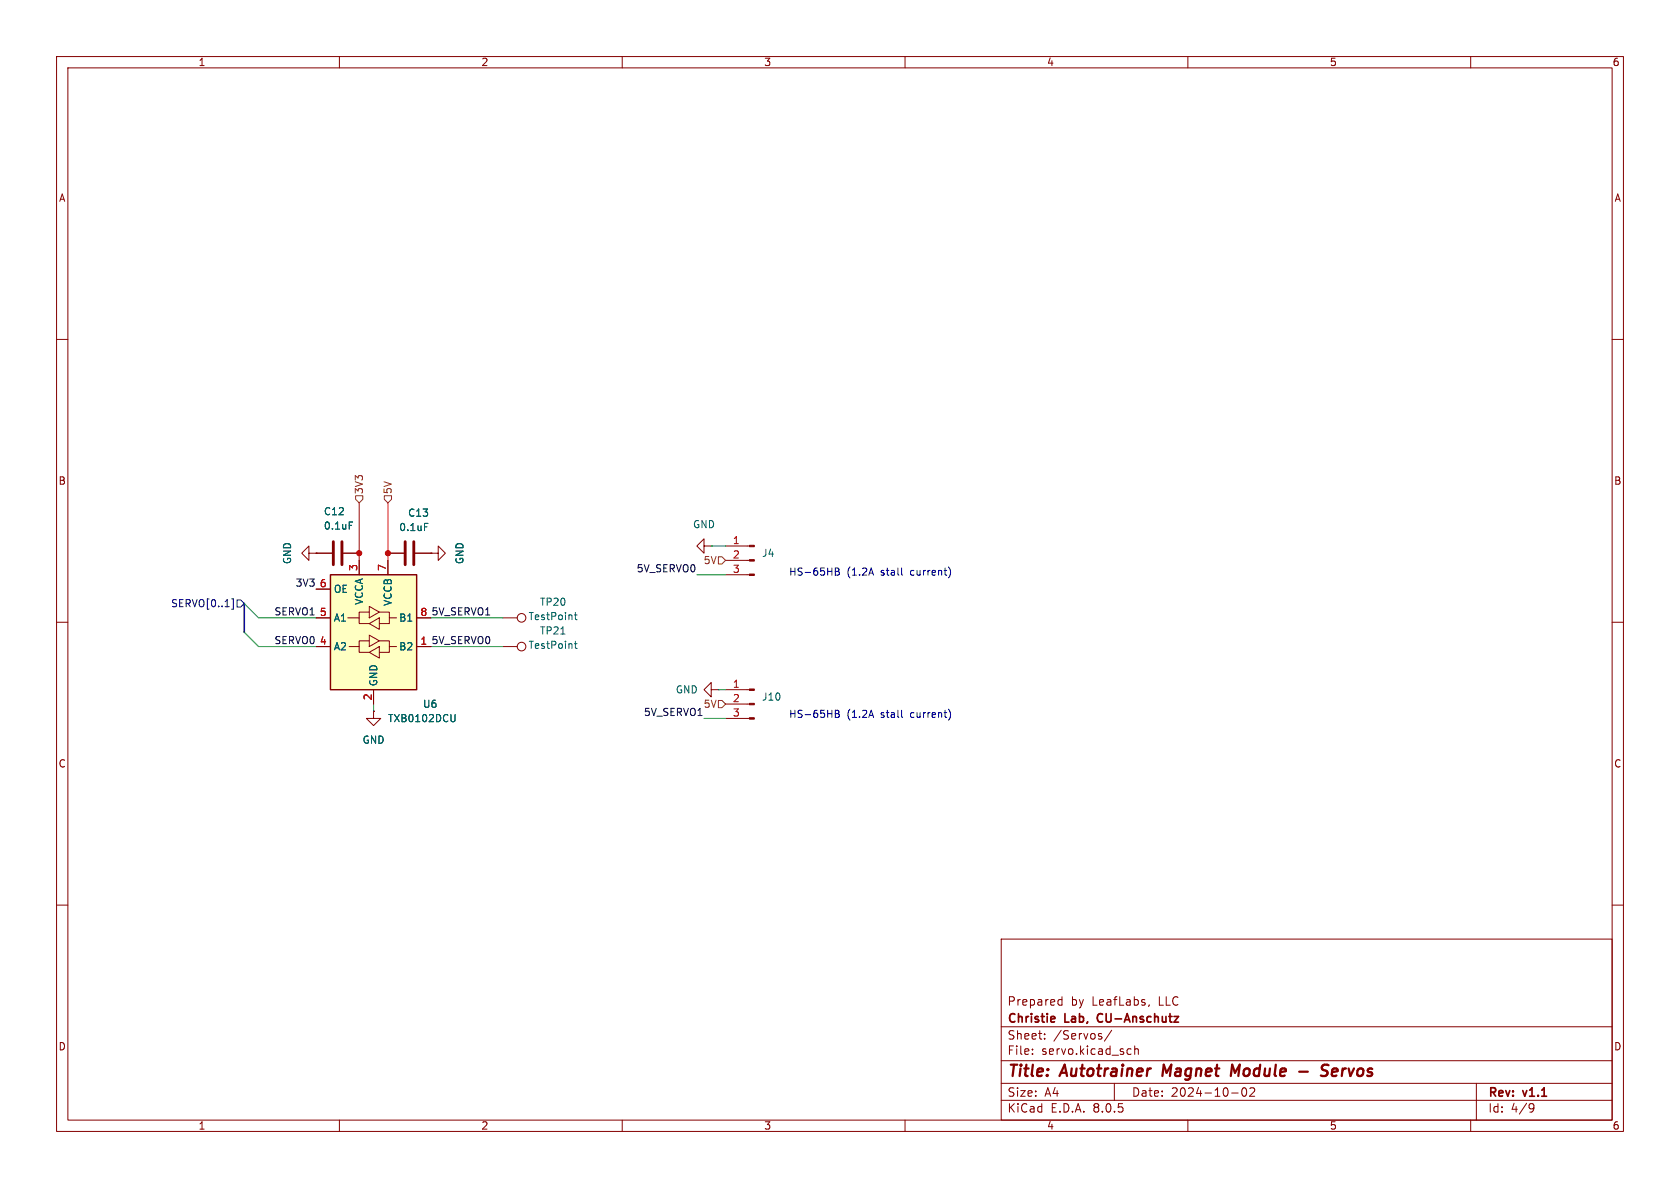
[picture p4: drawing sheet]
<svg xmlns="http://www.w3.org/2000/svg" width="297mm" height="210mm" viewBox="0 0 297 210" stroke-linecap="round" stroke-linejoin="round" font-family="sans-serif">
<g fill="none" stroke="#840000" stroke-width=".18">
<path d="M10 10h277v190h-277zM12 12h273v186h-273zM60 10v2M110 10v2M160 10v2M210 10v2M260 10v2M10 60h2M285 60h2M128.3 99.1h4.2M128.3 96.5h4.2M10 110h2"/>
<path d="M88.9 114.3h2.5M128.3 101.6h4.2M285 110h2M128.3 127h4.2M128.3 124.5h4.2M128.3 121.9h4.2M10 160h2M285 160h2M177 166h108v32h-108zM187.2 177.6h.5M187.2 176.8h.5M187.7 176.2v1.5"/>
<path d="M203.2 177.6l-.2 .3M60 198v2M110 198v2M160 198v2M177 194.5h108M177 191.5h108M177 187.5h108M177 181.5h108M182.5 186.3v.1M182.5 185.5v.1M184.7 183.6v.1M184.7 182.8v.1"/>
<path d="M194.6 183.2l.2 .2-.2 .3M194.6 182.7l.1 .1M196.5 182.1l-1.3 2M197 191.5v3M199.5 185.4l.5 .1M200 186.3l-.5 .1M200.6 185.5l.2-.1 .4 .1v.9M200.6 184.9v1.5M210 198v2M217.7 193.2h1.2M219.7 192.4l.2-.1a.81 .81 0 0 1 .6 .6 .81 .81 0 0 1-.3 .8l-.2 .1a.81 .81 0 0 1-.3-1.4zM221 192.4l.5-.1 .2 .1 .1 .3-.9 1.1h.9"/>
<path d="M260 198v2M261 191.5v6.5M270.6 195.1l.5 .1a.99 .99 0 0 1-.4 1.4h-.2M271.2 195.7l-.3 .3h-.3"/>
<circle cx="92.2" cy="114.3" r=".76"/>
</g>
<path d="M205.7 188.2l-.2 2M219.2 188.2l-.9 1.4-.5-1.4-.2 2M229.7 189.4h1.5M234 189.2l.4 .1a.49 .49 0 0 1 .3 .5 .49 .49 0 0 1-.4 .4h-.5M234.9 188.3a.85 .85 0 0 0-1.1 .1l-.1 .2v.4M236.2 188.9l-.6 .1-.2 .9 .3 .3 .6-.1M236.5 189.4l-1 .1" fill="none" stroke="#840000" stroke-width=".4"/>
<path d="M186.4 179.8l.1 .2-.7 .2M194.1 179.4l-.1 .4 .1 .7" fill="none" stroke="#840000" stroke-width=".3"/>
<path d="M99.2 112.1h.7M101.5 113.8h.5M101.7 113.4v1l.3 .2" fill="none" stroke="#006464" stroke-width=".18"/>
<g fill="#840000" stroke="#840000" stroke-width=".18">
<path d="M132.5 101.5h.8v.2h-.8z"/>
<path d="M132.5 98.9h.8v.3h-.8z"/>
<path d="M132.5 96.4h.8v.2h-.8z"/>
<path d="M132.5 126.9h.8v.2h-.8z"/>
<path d="M132.5 124.3h.8v.3h-.8z"/>
<path d="M132.5 121.8h.8v.2h-.8z"/>
</g>
<g fill="#ffffc2">
<path d="M58.4 101.6h15.3v20.3h-15.3z"/>
<path d="M65.3 112.3l1.8 1-1.8 1z"/>
</g>
<path d="M58.4 101.6h15.3v20.3h-15.3z" fill="none" stroke="#840000" stroke-width=".25"/>
<g fill="none" stroke="#840000" stroke-width=".18">
<path d="M54.6 97.8v-1.3l-1.3 1.3 1.3 1.3v-1.3h1.3M55.9 97.8h.1M55.9 97.8h2.8M60.7 97.8h2.8M63.5 99.1v2.5M68.6 99.1v2.5M68.6 97.8h2.8M73.4 97.8h2.8M76.2 97.8h1.3v1.3l1.2-1.3-1.2-1.3v1.3M76.2 97.8h.1M124.5 96.5v-1.2l-1.3 1.2 1.3 1.3v-1.3h1.2M125.7 96.5h.1"/>
<path d="M55.9 114.3h2.5M55.9 109.2h2.5M55.9 104.1h2.5M61.5 109.2h2v1h1.8M61.7 114.3h1.8v1h1.8M65.3 113.3h-1.8v1M65.3 108.2h-1.8v1M65.3 112.3l1.8 1-1.8 1zM65.3 107.2l1.8 1-1.8 1zM65.3 115.3l1.8-1v2zM65.3 110.2l1.8-1v2.1zM67.1 113.3h1.7v1h1.3"/>
<path d="M67.1 108.2h1.7v1h1.3M68.8 114.3v1h-1.7M68.8 109.2v1h-1.7M73.7 114.3h2.5M73.7 109.2h2.5M88.9 109.2h2.5M66 125.7v1.3h1.3l-1.3 1.3-1.2-1.3h1.2M66 125.7h.1M66 121.9v2.6M125.7 121.9v-1.2l-1.2 1.2 1.2 1.3v-1.3h1.3M127 121.9h.1"/>
<circle cx="92.2" cy="109.2" r=".76"/>
</g>
<path d="M61.7 92.3h.6M75 92.5h.7M101.5 108.7h.5M101.7 108.3v1.1l.3 .1M80.5 126.3v1l-.2 .2-.3 .1" fill="none" stroke="#006464" stroke-width=".18"/>
<path d="M58.9 95.8v4M60.5 95.8v4M71.6 95.8v4M73.2 95.8v4" fill="none" stroke="#840000" stroke-width=".51"/>
<path d="M41 105.9h.3v1.8h-.3M41.9 106h.6l.7 .7-.7 .6h-.6z" fill="none" stroke="#000084" stroke-width=".18"/>
<path d="M62.9 87.6h1.2v.7l-.6 .6-.6-.6zM67.9 87.6h1.3v.7l-.6 .6-.7-.6zM127 98.4h.6l.7 .7-.7 .6h-.6zM127 123.8h.6l.7 .7-.7 .6h-.6z" fill="none" stroke="#725600" stroke-width=".18"/>
<path d="M147.7 100.4h.4l.2 .2-.2 .4 .2 .1 .1 .3-.3 .3h-.4zM147.7 101h.4M159.5 101.6l.1 .1M167.7 100.3a1.49 1.49 0 0 1 0 1.8M147.7 125.6h.4l.2 .2-.2 .4 .2 .1 .1 .3-.3 .2h-.4zM147.7 126.2h.4M159.5 126.8h.1M167.7 125.4a1.49 1.49 0 0 1 0 1.8" fill="none" stroke="#0000c2" stroke-width=".18"/>
<path d="M43.2 106.7v5.1" fill="none" stroke="#000084" stroke-width=".3"/>
<path d="M125.7 96.5h2.6M43.2 106.7l2.5 2.5h10.2M43.2 111.8l2.5 2.5h10.2M76.2 109.2h12.7M76.2 114.3h12.7M123.2 101.6h5.1M66 124.5v1.2M124.5 127h3.8M127 121.9h1.3" fill="none" stroke="#009600" stroke-width=".18"/>
<path d="M63.5 88.9v10.2M68.6 88.9v10.2" fill="none" stroke="#f00" stroke-width=".18"/>
<g fill="#f00" stroke="#f00" stroke-width=".18">
<circle cx="68.6" cy="97.8" r=".46"/>
<circle cx="63.5" cy="97.8" r=".46"/>
</g>
<g font-size="2.8" fill="#840000">
<text x="178" y="190.9">Title:</text>
<text x="187.7" y="190.9">Autotrainer</text>
<text x="206.4" y="190.9">Magnet</text>
<text x="219.3" y="190.9">Module</text>
<text x="232.1" y="190.9">-</text>
<text x="236.9" y="190.9">Servos</text>
</g>
<g font-size="2.1" fill="#840000">
<text x="178" y="178">Prepared</text>
<text x="189.3" y="178">by</text>
<text x="193.1" y="178">LeafLabs,</text>
<text x="205" y="178">LLC</text>
<text x="178" y="184">Sheet:</text>
<text x="178" y="181.2">Christie</text>
<text x="186.2" y="184">/Servos/</text>
<text x="188.3" y="181.2">Lab,</text>
<text x="194.7" y="181.2">CU-Anschutz</text>
<text x="178" y="186.7">File:</text>
<text x="184.1" y="186.7">servo.kicad_sch</text>
<text x="178" y="196.9">KiCad</text>
<text x="178" y="194.1">Size:</text>
<text x="184.7" y="194.1">A4</text>
<text x="185.7" y="196.9">E.D.A.</text>
<text x="193.3" y="196.9">8.0.5</text>
<text x="200" y="194.1">Date:</text>
<text x="207" y="194.1">2024-10-02</text>
<text x="263" y="194.3">Rev:</text>
<text x="263" y="196.9">Id:</text>
<text x="267.1" y="196.9">4/9</text>
<text x="269.4" y="194.3">v1.1</text>
</g>
<g font-size="1.8" fill="#840000">
<text x="35" y="11.9">1</text>
<text x="85" y="11.9">2</text>
<text x="135" y="11.9">3</text>
<text x="185" y="11.9">4</text>
<text x="235" y="11.9">5</text>
<text x="285" y="11.9">6</text>
<text x="10.3" y="35.9">A</text>
<text x="285.3" y="35.9">A</text>
<text x="10.3" y="85.9">B</text>
<text x="285.3" y="85.9">B</text>
<text x="10.3" y="135.9">C</text>
<text x="285.3" y="135.9">C</text>
<text x="10.3" y="185.9">D</text>
<text x="285.3" y="185.9">D</text>
<text x="35" y="199.9">1</text>
<text x="85" y="199.9">2</text>
<text x="135" y="199.9">3</text>
<text x="185" y="199.9">4</text>
<text x="235" y="199.9">5</text>
<text x="285" y="199.9">6</text>
</g>
<g font-size="1.8" fill="#725600">
<text x="64.4" y="87.4" transform="rotate(-90 64.4 87.4)">3V3</text>
<text x="69.4" y="87.4" transform="rotate(-90 69.4 87.4)">5V</text>
<text x="124.3" y="99.9">5V</text>
<text x="124.3" y="125.3">5V</text>
</g>
<g font-size="1.8" fill="#006464">
<text x="57.2" y="91.3">C12</text>
<text x="57.2" y="93.8">0.1uF</text>
<text x="70.5" y="94.1">0.1uF</text>
<text x="72" y="91.5">C13</text>
<text x="122.4" y="93.6">GND</text>
<text x="51.7" y="99.8" transform="rotate(-90 51.7 99.8)">GND</text>
<text x="82.1" y="99.8" transform="rotate(-90 82.1 99.8)">GND</text>
<text x="134.6" y="98.7">J4</text>
<text x="58.9" y="105">OE</text>
<text x="64.4" y="107" transform="rotate(-90 64.4 107)">VCCA</text>
<text x="69.4" y="107.2" transform="rotate(-90 69.4 107.2)">VCCB</text>
<text x="95.4" y="107.3">TP20</text>
<text x="58.9" y="110.1">A1</text>
<text x="70.5" y="110.1">B1</text>
<text x="93.3" y="109.8">TestPoint</text>
<text x="95.4" y="112.4">TP21</text>
<text x="58.9" y="115.2">A2</text>
<text x="70.5" y="115.2">B2</text>
<text x="93.3" y="114.9">TestPoint</text>
<text x="66.9" y="121.4" transform="rotate(-90 66.9 121.4)">GND</text>
<text x="74.7" y="125.3">U6</text>
<text x="119.4" y="122.8">GND</text>
<text x="134.6" y="124.1">J10</text>
<text x="64" y="131.7">GND</text>
<text x="68.5" y="127.9">TXB0102DCU</text>
</g>
<g font-size="1.8" fill="#a90000">
<text x="63.2" y="101" transform="rotate(-90 63.2 101)">3</text>
<text x="68.3" y="101" transform="rotate(-90 68.3 101)">7</text>
<text x="129.5" y="96.3">1</text>
<text x="129.5" y="98.8">2</text>
<text x="129.5" y="101.3">3</text>
<text x="56.4" y="103.9">6</text>
<text x="56.4" y="109">5</text>
<text x="74.2" y="109">8</text>
<text x="56.4" y="114">4</text>
<text x="74.2" y="114">1</text>
<text x="65.8" y="123.9" transform="rotate(-90 65.8 123.9)">2</text>
<text x="129.5" y="121.7">1</text>
<text x="129.5" y="124.2">2</text>
<text x="129.5" y="126.7">3</text>
</g>
<g font-size="1.8" fill="#0f0f0f">
<text x="112.5" y="101.3">5V_SERVO0</text>
<text x="52.2" y="103.8">3V3</text>
<text x="48.4" y="114">SERVO0</text>
<text x="48.4" y="108.9">SERVO1</text>
<text x="76.2" y="108.9">5V_SERVO1</text>
<text x="76.2" y="114">5V_SERVO0</text>
<text x="113.7" y="126.7">5V_SERVO1</text>
</g>
<g font-size="1.8" fill="#0000c2">
<text x="139.4" y="102">HS-65HB</text>
<text x="149.7" y="102">(1.2A</text>
<text x="155.8" y="102">stall</text>
<text x="161.2" y="102">current)</text>
<text x="139.4" y="127.1">HS-65HB</text>
<text x="149.7" y="127.1">(1.2A</text>
<text x="155.8" y="127.1">stall</text>
<text x="161.2" y="127.1">current)</text>
</g>
<text font-size="1.8" fill="#000084" x="30.1" y="107.5">SERVO[0..1]</text>
</svg>
